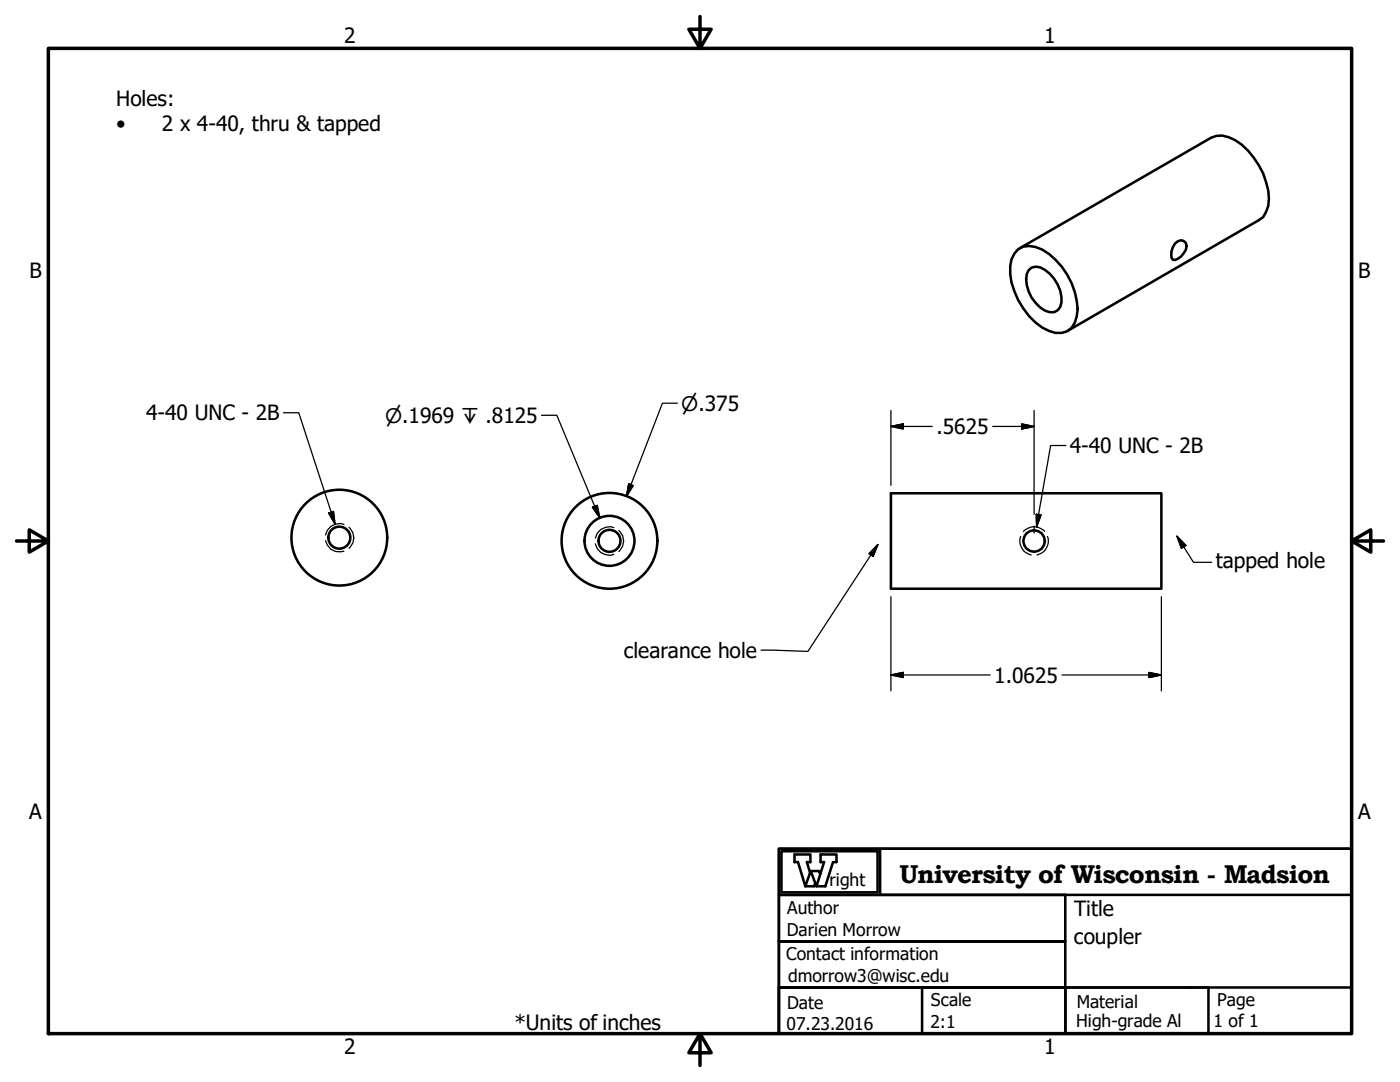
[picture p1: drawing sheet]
<svg xmlns="http://www.w3.org/2000/svg" width="279mm" height="216mm" viewBox="0 0 279 216" stroke-linecap="round" stroke-linejoin="round" font-family="sans-serif">
<!-- layer: Visible (ANSI) -->
<g fill="none" stroke="#000" stroke-width=".51">
<path d="M203.2 49.7a4.6 4.6 0 0 1 4.8 .1 14.7 14.7 0 0 1 7.1 11.9 4.9 4.9 0 0 1-2.1 4.4 5.1 5.1 0 0 1-5-.8 14.7 14.7 0 0 1-6.4-12.2l.3-1.3 .5-1.2zM203.5 49.5l38.2-22a4.7 4.7 0 0 1 4.7 .4 15.1 15.1 0 0 1 6.8 11.7l-.1 1.5-.4 1.2-.6 1-.9 .6-38.2 22.1M205.3 53.9a2.27 2.27 0 0 1 3.2-.1 7.5 7.5 0 0 1 3.3 6.5 2.07 2.07 0 0 1-3.3 1.7 7.2 7.2 0 0 1-3.6-7.3zM234.5 48.6a1.31 1.31 0 0 1 2.2-.1 2.49 2.49 0 0 1-1 2.7l-1.2 .7-.4-.1a2.72 2.72 0 0 1 .4-3.2zM177.8 98.4h54v19.1h-54z"/>
<circle cx="67.7" cy="107.3" r="9.6"/>
<circle cx="67.7" cy="107.3" r="2.19"/>
<circle cx="121.6" cy="107.9" r="9.6"/>
<circle cx="121.6" cy="107.9" r="2.19"/>
<circle cx="121.6" cy="107.9" r="5"/>
<circle cx="206.4" cy="107.9" r="2.15"/>
</g>
<!-- layer: Hidden Narrow (ANSI) -->
<path d="M65 107.9a2.79 2.79 0 0 0 3.6 2.1M68.6 104.6a2.81 2.81 0 0 0-3.6 2.1M69.7 105.2a2.78 2.78 0 0 1 0 4.2M118.8 108.5a2.79 2.79 0 0 0 3.7 2.1M122.5 105.3a2.81 2.81 0 0 0-3.7 2.1M123.5 105.9a2.78 2.78 0 0 1 0 4.1M203.7 107.1a2.85 2.85 0 0 0 2.1 3.6M204.3 106a2.78 2.78 0 0 1 4.2 0M209 107.1a2.85 2.85 0 0 1-2.1 3.6" fill="none" stroke="#000" stroke-width=".25"/>
<!-- layer: Border (ANSI) -->
<path d="M9.7 9.7h260v196.5h-260zM139.7 3.3v6.4l-2.2-3.9h4.4l-2.2 3.9M3.3 107.9h6.4l-3.9-2.2v4.5l3.9-2.3M269.7 107.9l3.9 2.3v-4.5l-3.9 2.2h6.4M139.7 206.2l2.2 3.9h-4.4l2.2-3.9v6.4" fill="none" stroke="#000" stroke-width=".7"/>
<!-- layer: Title (ANSI) -->
<path d="M155.4 178.6v9.2h57.2v18.4h-57.2v-9.2h57.2h-57.2v-9.2h57.2v-9.2zM155.4 169.4h114.3v9.2h-114.3zM155.4 169.4h114.3v36.8h-114.3zM156 169.9h19.1v8.2h-19.1zM161.7 174.2l-.7-2.2h.7v-1.5h-3.1v1.5h.7l1.4 4.8 1.1-3 1.1 3h1.8l1.5-4.8h.7v-1.5h-3.1v1.5h.7l-1.6 4.8M161.8 173.8h1.6l.3 .6M162.7 176.1l-.2 .7h-1.8M175.6 169.4v9.2M155.4 197h28.6v9.2h-28.6zM212.6 197h28.6v9.2h-28.6zM212.6 197h57.1v9.2h-57.1z" fill="none" stroke="#000" stroke-width=".51"/>
<!-- layer: Dimension (ANSI) -->
<g fill="none" stroke="#000" stroke-width=".25">
<path d="M125.5 96.5l.9 .4-1.4 2.2zM135.2 80.5h-3l-7.2 18.6M177.8 85.1l2.5-.5v1zM177.8 81.9v14.9M177.8 85.1h8.3M198.1 85.1h8.3M203.9 84.6l2.5 .5-2.5 .5zM206.4 81.9v20.7M177.8 119.1v18.8M206.4 105v1.4M231.8 119.1v18.8M177.8 134.7l2.5-.5v1z"/>
<path d="M177.8 134.7h19.8M212 134.7h19.8M229.3 134.2l2.5 .5-2.5 .5z"/>
</g>
<path d="M125.5 96.5l-.5 2.6zM125.5 96.5l.9 .4-1.4 2.2zM177.8 85.1l2.5-.5zM177.8 85.1l2.5-.5v1zM203.9 85.6l2.5-.5zM203.9 84.6l2.5 .5-2.5 .5zM177.8 134.7l2.5-.5zM177.8 134.7l2.5-.5v1zM229.3 135.2l2.5-.5zM229.3 134.2l2.5 .5-2.5 .5z" fill="#000" stroke="#000" stroke-width=".25"/>
<!-- layer: Symbol (ANSI) -->
<path d="M56.6 82.4h3l7.3 22.2M108.1 82.9h3l8.6 20.4M212.7 88.9h-3l-2.8 16.3M65.6 102.4l.9-.4 .4 2.6zM118.2 101.2l1-.4 .5 2.5zM175.2 108.6l-1 2.4-.8-.5zM175.2 108.6l-14 21.4-9.3-.3M206.8 102.6l1 .1-.9 2.5zM234.9 107l1.8 1.8-.9 .6zM234.9 107l3.3 5.2h3.6" fill="none" stroke="#000" stroke-width=".25"/>
<path d="M65.6 102.4l1.3 2.2zM65.6 102.4l.9-.4 .4 2.6zM118.2 101.2l1.5 2.1zM118.2 101.2l1-.4 .5 2.5zM175.2 108.6l-1 2.4zM175.2 108.6l-1 2.4-.8-.5zM206.8 102.6l.1 2.6zM206.8 102.6l1 .1-.9 2.5zM234.9 107l1.8 1.8zM234.9 107l1.8 1.8-.9 .6z" fill="#000" stroke="#000" stroke-width=".25"/>
<text font-size="5.1" x="179.5" y="176.1">University of Wisconsin - Madsion</text>
<g font-size="4.2">
<text x="68.7" y="8.6">2</text>
<text x="208.4" y="8.6">1</text>
<text x="23.2" y="21.1">Holes:</text>
<text x="23.2" y="26.2">•</text>
<text x="32.3" y="26.2">2 x 4-40, thru &amp; tapped</text>
<text x="5.9" y="55.5">B</text>
<text x="271.1" y="55.5">B</text>
<text x="29.1" y="83.9">4-40 UNC - 2B</text>
<text x="186.9" y="86.6">.5625</text>
<text x="213.5" y="90.4">4-40 UNC - 2B</text>
<text x="242.6" y="113.3">tapped hole</text>
<text x="124.5" y="131.3">clearance hole</text>
<text x="198.4" y="136.2">1.0625</text>
<text x="5.8" y="163.4">A</text>
<text x="271" y="163.4">A</text>
<text x="214.4" y="182.8">Title</text>
<text x="214.3" y="188.3">coupler</text>
<text x="102.7" y="205.5">*Units of inches</text>
<text x="68.7" y="210.3">2</text>
<text x="208.4" y="210.3">1</text>
</g>
<g font-size="4">
<text x="136" y="81.9">⌀.375</text>
<text x="76.9" y="84.4">⌀.1969 ↧ .8125</text>
</g>
<g font-size="3.5">
<text x="165.5" y="176.8">right</text>
<text x="157.1" y="182.3">Author</text>
<text x="156.9" y="191.6">Contact information</text>
<text x="157" y="186.7">Darien Morrow</text>
<text x="157.3" y="195.9">dmorrow3@wisc.edu</text>
<text x="157.1" y="201.3">Date</text>
<text x="185.8" y="200.8">Scale</text>
<text x="214.9" y="201">Material</text>
<text x="242.9" y="200.8">Page</text>
<text x="157" y="205.5">07.23.2016</text>
<text x="185.7" y="205.1">2:1</text>
<text x="214.8" y="204.9">High-grade Al</text>
<text x="242.2" y="205">1 of 1</text>
</g>
</svg>
